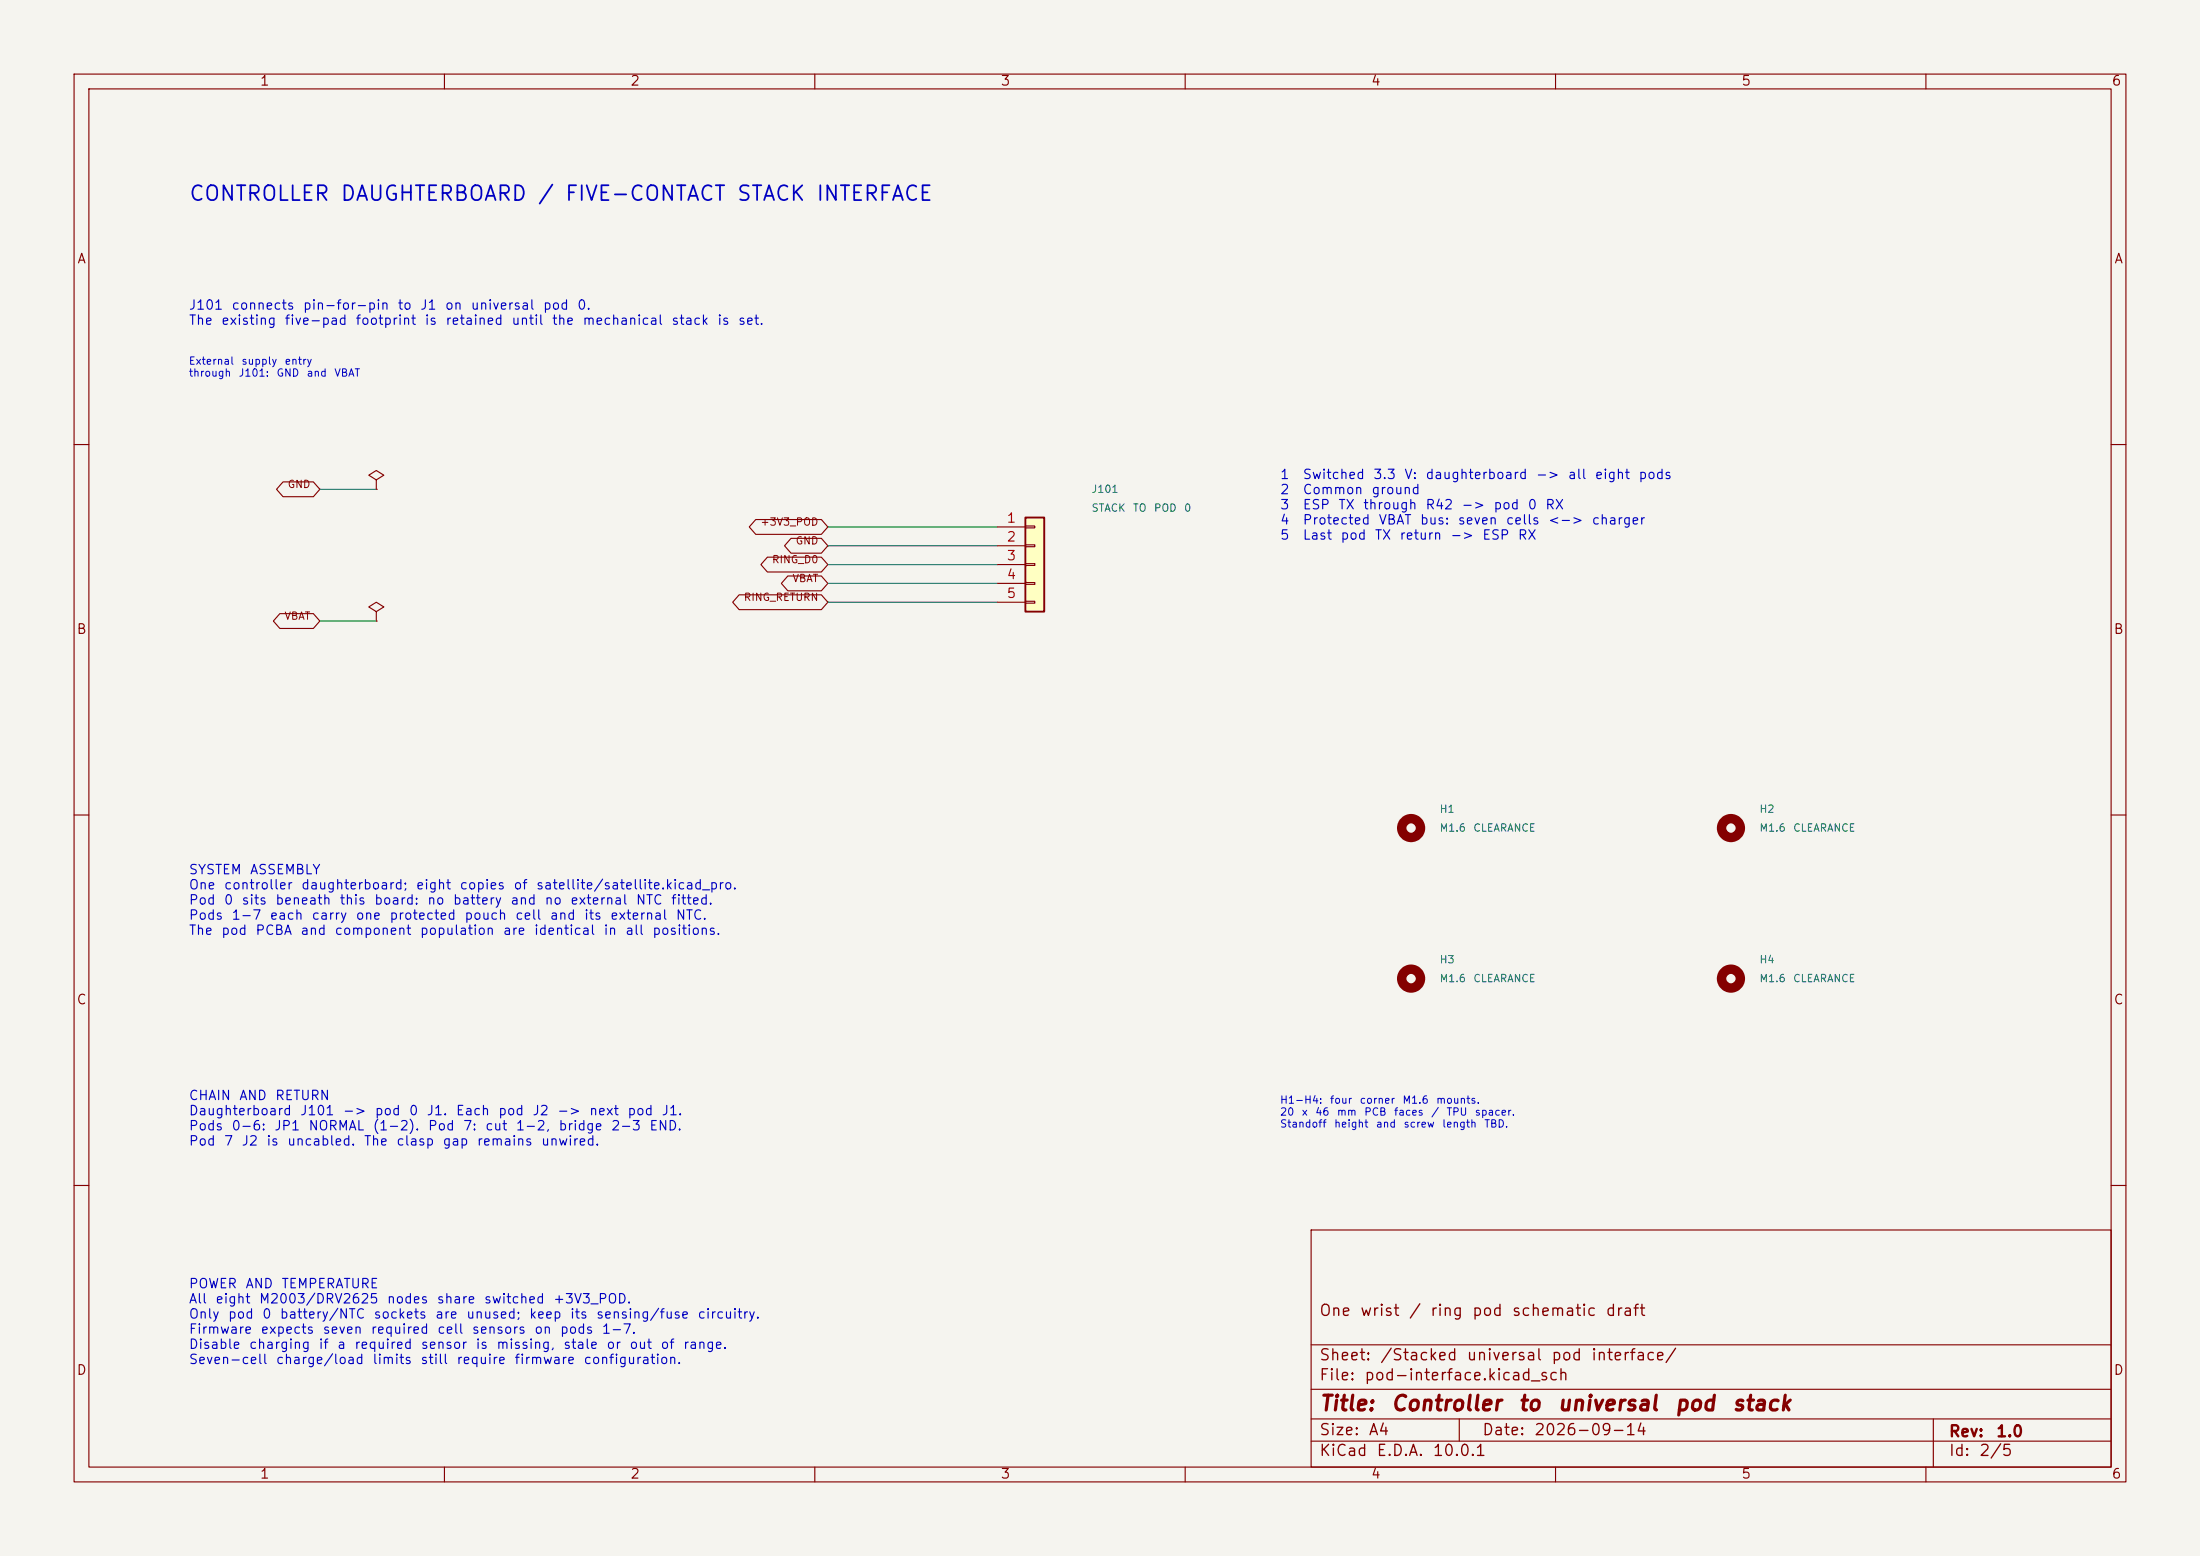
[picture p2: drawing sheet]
(kicad_sch
 (version 20260306)
 (generator "eeschema")
 (generator_version "10.0")
 (paper "A4")
 (title_block
  (title "Controller to universal pod stack")
  (date "2026-09-14")
  (rev "1.0")
  (comment 1 "One wrist / ring pod schematic draft"))
 (lib_symbols
  (symbol "Connector_Generic:Conn_01x05"
   (pin_names
    (offset 1.016) (hide yes)) (exclude_from_sim no) (in_bom yes) (on_board yes)
   (in_pos_files yes)
   (duplicate_pin_numbers_are_jumpers no)
   (property "Reference" "J" (at 0 7.62 0) (show_name no) (do_not_autoplace no) (effects (font (size 1.27 1.27))))
   (property "Value" "Conn_01x05" (at 0 -7.62 0) (show_name no) (do_not_autoplace no) (effects (font (size 1.27 1.27))))
   (property "Footprint" "" (at 0 0 0) (show_name no) (do_not_autoplace no) (hide yes) (effects (font (size 1.27 1.27))))
   (property "Datasheet" "" (at 0 0 0) (show_name no) (do_not_autoplace no) (hide yes) (effects (font (size 1.27 1.27))))
   (property "Description" "Generic connector, single row, 01x05, script generated (kicad-library-utils/schlib/autogen/connector/)" (at 0 0 0) (show_name no) (do_not_autoplace no) (hide yes) (effects (font (size 1.27 1.27))))
   (symbol "Conn_01x05_1_1"
    (rectangle (start -1.27 6.35) (end 1.27 -6.35) (stroke (width 0.254) (type default)) (fill (type background)))
    (rectangle (start -1.27 5.207) (end 0 4.953) (stroke (width 0.1524) (type default)) (fill (type none)))
    (rectangle (start -1.27 2.667) (end 0 2.413) (stroke (width 0.1524) (type default)) (fill (type none)))
    (rectangle (start -1.27 0.127) (end 0 -0.127) (stroke (width 0.1524) (type default)) (fill (type none)))
    (rectangle (start -1.27 -2.413) (end 0 -2.667) (stroke (width 0.1524) (type default)) (fill (type none)))
    (rectangle (start -1.27 -4.953) (end 0 -5.207) (stroke (width 0.1524) (type default)) (fill (type none)))
    (pin passive line (at -5.08 5.08 0) (length 3.81) (name "Pin_1" (effects (font (size 1.27 1.27)))) (number "1" (effects (font (size 1.27 1.27)))))
    (pin passive line (at -5.08 2.54 0) (length 3.81) (name "Pin_2" (effects (font (size 1.27 1.27)))) (number "2" (effects (font (size 1.27 1.27)))))
    (pin passive line (at -5.08 0 0) (length 3.81) (name "Pin_3" (effects (font (size 1.27 1.27)))) (number "3" (effects (font (size 1.27 1.27)))))
    (pin passive line (at -5.08 -2.54 0) (length 3.81) (name "Pin_4" (effects (font (size 1.27 1.27)))) (number "4" (effects (font (size 1.27 1.27)))))
    (pin passive line (at -5.08 -5.08 0) (length 3.81) (name "Pin_5" (effects (font (size 1.27 1.27)))) (number "5" (effects (font (size 1.27 1.27))))))
   (embedded_fonts no))
  (symbol "Mechanical:MountingHole"
   (pin_names
    (offset 1.016)) (exclude_from_sim no) (in_bom no) (on_board yes)
   (in_pos_files yes)
   (duplicate_pin_numbers_are_jumpers no)
   (property "Reference" "H" (at 0 5.08 0) (show_name no) (do_not_autoplace no) (effects (font (size 1.27 1.27))))
   (property "Value" "MountingHole" (at 0 3.175 0) (show_name no) (do_not_autoplace no) (effects (font (size 1.27 1.27))))
   (property "Footprint" "" (at 0 0 0) (show_name no) (do_not_autoplace no) (hide yes) (effects (font (size 1.27 1.27))))
   (property "Datasheet" "" (at 0 0 0) (show_name no) (do_not_autoplace no) (hide yes) (effects (font (size 1.27 1.27))))
   (property "Description" "Mounting Hole without connection" (at 0 0 0) (show_name no) (do_not_autoplace no) (hide yes) (effects (font (size 1.27 1.27))))
   (symbol "MountingHole_0_1"
    (circle (center 0 0) (radius 1.27) (stroke (width 1.27) (type default)) (fill (type none))))
   (embedded_fonts no))
  (symbol "power:PWR_FLAG"
   (power global)
   (pin_numbers (hide yes))
   (pin_names
    (offset 0) (hide yes)) (exclude_from_sim no) (in_bom yes) (on_board yes)
   (in_pos_files yes)
   (duplicate_pin_numbers_are_jumpers no)
   (property "Reference" "#FLG" (at 0 1.905 0) (show_name no) (do_not_autoplace no) (hide yes) (effects (font (size 1.27 1.27))))
   (property "Value" "PWR_FLAG" (at 0 3.81 0) (show_name no) (do_not_autoplace no) (effects (font (size 1.27 1.27))))
   (property "Footprint" "" (at 0 0 0) (show_name no) (do_not_autoplace no) (hide yes) (effects (font (size 1.27 1.27))))
   (property "Datasheet" "" (at 0 0 0) (show_name no) (do_not_autoplace no) (hide yes) (effects (font (size 1.27 1.27))))
   (property "Description" "Special symbol for telling ERC where power comes from" (at 0 0 0) (show_name no) (do_not_autoplace no) (hide yes) (effects (font (size 1.27 1.27))))
   (symbol "PWR_FLAG_0_0"
    (pin power_out line (at 0 0 90) (length 0) (name "" (effects (font (size 1.27 1.27)))) (number "1" (effects (font (size 1.27 1.27))))))
   (symbol "PWR_FLAG_0_1"
    (polyline (pts (xy 0 0) (xy 0 1.27) (xy -1.016 1.905) (xy 0 2.54) (xy 1.016 1.905) (xy 0 1.27)) (stroke (width 0) (type default)) (fill (type none))))
   (embedded_fonts no)))
 (text "H1-H4: four corner M1.6 mounts.\n20 x 46 mm PCB faces / TPU spacer.\nStandoff height and screw length TBD."
  (exclude_from_sim no)
  (at 172.72 148 0)
  (effects (font (size 1 1)) (justify left top)))
 (text "External supply entry\nthrough J101: GND and VBAT"
  (exclude_from_sim no)
  (at 25.4 48.26 0)
  (effects (font (size 1 1)) (justify left top)))
 (text "1  Switched 3.3 V: daughterboard -> all eight pods\n2  Common ground\n3  ESP TX through R42 -> pod 0 RX\n4  Protected VBAT bus: seven cells <-> charger\n5  Last pod TX return -> ESP RX"
  (exclude_from_sim no)
  (at 172.72 63.5 0)
  (effects (font (size 1.27 1.27)) (justify left top)))
 (text "CONTROLLER DAUGHTERBOARD / FIVE-CONTACT STACK INTERFACE"
  (exclude_from_sim no)
  (at 25.4 25.4 0)
  (effects (font (size 2 2)) (justify left top)))
 (text "CHAIN AND RETURN\nDaughterboard J101 -> pod 0 J1. Each pod J2 -> next pod J1.\nPods 0-6: JP1 NORMAL (1-2). Pod 7: cut 1-2, bridge 2-3 END.\nPod 7 J2 is uncabled. The clasp gap remains unwired."
  (exclude_from_sim no)
  (at 25.4 147.32 0)
  (effects (font (size 1.27 1.27)) (justify left top)))
 (text "SYSTEM ASSEMBLY\nOne controller daughterboard; eight copies of satellite/satellite.kicad_pro.\nPod 0 sits beneath this board: no battery and no external NTC fitted.\nPods 1-7 each carry one protected pouch cell and its external NTC.\nThe pod PCBA and component population are identical in all positions."
  (exclude_from_sim no)
  (at 25.4 116.84 0)
  (effects (font (size 1.27 1.27)) (justify left top)))
 (text "J101 connects pin-for-pin to J1 on universal pod 0.\nThe existing five-pad footprint is retained until the mechanical stack is set."
  (exclude_from_sim no)
  (at 25.4 40.64 0)
  (effects (font (size 1.27 1.27)) (justify left top)))
 (text "POWER AND TEMPERATURE\nAll eight M2003/DRV2625 nodes share switched +3V3_POD.\nOnly pod 0 battery/NTC sockets are unused; keep its sensing/fuse circuitry.\nFirmware expects seven required cell sensors on pods 1-7.\nDisable charging if a required sensor is missing, stale or out of range.\nSeven-cell charge/load limits still require firmware configuration."
  (exclude_from_sim no)
  (at 25.4 172.72 0)
  (effects (font (size 1.27 1.27)) (justify left top)))
 (wire
  (pts (xy 134.62 76.2) (xy 111.76 76.2))
  (stroke (width 0) (type default)))
 (wire
  (pts (xy 43.18 83.82) (xy 50.8 83.82))
  (stroke (width 0) (type default)))
 (wire
  (pts (xy 134.62 78.74) (xy 111.76 78.74))
  (stroke (width 0) (type default)))
 (wire
  (pts (xy 134.62 71.12) (xy 111.76 71.12))
  (stroke (width 0) (type default)))
 (wire
  (pts (xy 134.62 73.66) (xy 111.76 73.66))
  (stroke (width 0) (type default)))
 (wire
  (pts (xy 43.18 66.04) (xy 50.8 66.04))
  (stroke (width 0) (type default)))
 (wire
  (pts (xy 134.62 81.28) (xy 111.76 81.28))
  (stroke (width 0) (type default)))
 (global_label "GND"
  (shape bidirectional)
  (at 43.18 66.04 180)
  (effects (font (size 1 1)) (justify right bottom))
  (property "Intersheetrefs" "${INTERSHEET_REFS}" (at 43.18 66.04 0) (hide yes) (show_name no) (do_not_autoplace no) (effects (font (size 1.27 1.27)))))
 (global_label "RING_RETURN"
  (shape bidirectional)
  (at 111.76 81.28 180)
  (effects (font (size 1 1)) (justify right bottom))
  (property "Intersheetrefs" "${INTERSHEET_REFS}" (at 111.76 81.28 0) (hide yes) (show_name no) (do_not_autoplace no) (effects (font (size 1.27 1.27)))))
 (global_label "+3V3_POD"
  (shape bidirectional)
  (at 111.76 71.12 180)
  (effects (font (size 1 1)) (justify right bottom))
  (property "Intersheetrefs" "${INTERSHEET_REFS}" (at 111.76 71.12 0) (hide yes) (show_name no) (do_not_autoplace no) (effects (font (size 1.27 1.27)))))
 (global_label "GND"
  (shape bidirectional)
  (at 111.76 73.66 180)
  (effects (font (size 1 1)) (justify right bottom))
  (property "Intersheetrefs" "${INTERSHEET_REFS}" (at 111.76 73.66 0) (hide yes) (show_name no) (do_not_autoplace no) (effects (font (size 1.27 1.27)))))
 (global_label "VBAT"
  (shape bidirectional)
  (at 43.18 83.82 180)
  (effects (font (size 1 1)) (justify right bottom))
  (property "Intersheetrefs" "${INTERSHEET_REFS}" (at 43.18 83.82 0) (hide yes) (show_name no) (do_not_autoplace no) (effects (font (size 1.27 1.27)))))
 (global_label "RING_D0"
  (shape bidirectional)
  (at 111.76 76.2 180)
  (effects (font (size 1 1)) (justify right bottom))
  (property "Intersheetrefs" "${INTERSHEET_REFS}" (at 111.76 76.2 0) (hide yes) (show_name no) (do_not_autoplace no) (effects (font (size 1.27 1.27)))))
 (global_label "VBAT"
  (shape bidirectional)
  (at 111.76 78.74 180)
  (effects (font (size 1 1)) (justify right bottom))
  (property "Intersheetrefs" "${INTERSHEET_REFS}" (at 111.76 78.74 0) (hide yes) (show_name no) (do_not_autoplace no) (effects (font (size 1.27 1.27)))))
 (symbol
  (lib_id "Mechanical:MountingHole")
  (at 233.68 111.76 0)
  (unit 1)
  (body_style 1)
  (exclude_from_sim no)
  (in_bom no)
  (on_board yes)
  (in_pos_files no)
  (dnp no)
  (property "Reference" "H2" (at 237.49 109.22 0) (show_name no) (do_not_autoplace no) (effects (font (size 1 1)) (justify left)))
  (property "Value" "M1.6 CLEARANCE" (at 237.49 111.76 0) (show_name no) (do_not_autoplace no) (effects (font (size 1 1)) (justify left)))
  (property "Footprint" "HapticBracelet:Screw_Clearance_M1p6_1p8mm_Stack" (at 237.49 111.76 0) (hide yes) (show_name no) (do_not_autoplace no) (effects (font (size 1 1))))
  (property "Datasheet" "" (at 237.49 111.76 0) (hide yes) (show_name no) (do_not_autoplace no) (effects (font (size 1 1))))
  (property "Description" "" (at 237.49 111.76 0) (show_name no) (do_not_autoplace no) (effects (font (size 1.27 1.27))))
  (property "BOM Comments" "M1.6 screw clearance; align to lower-board standoff." (at 237.49 111.76 0) (hide yes) (show_name no) (do_not_autoplace no) (effects (font (size 1 1)))))
 (symbol
  (lib_id "Mechanical:MountingHole")
  (at 190.5 132.08 0)
  (unit 1)
  (body_style 1)
  (exclude_from_sim no)
  (in_bom no)
  (on_board yes)
  (in_pos_files no)
  (dnp no)
  (property "Reference" "H3" (at 194.31 129.54 0) (show_name no) (do_not_autoplace no) (effects (font (size 1 1)) (justify left)))
  (property "Value" "M1.6 CLEARANCE" (at 194.31 132.08 0) (show_name no) (do_not_autoplace no) (effects (font (size 1 1)) (justify left)))
  (property "Footprint" "HapticBracelet:Screw_Clearance_M1p6_1p8mm_Stack" (at 194.31 132.08 0) (hide yes) (show_name no) (do_not_autoplace no) (effects (font (size 1 1))))
  (property "Datasheet" "" (at 194.31 132.08 0) (hide yes) (show_name no) (do_not_autoplace no) (effects (font (size 1 1))))
  (property "Description" "" (at 194.31 132.08 0) (show_name no) (do_not_autoplace no) (effects (font (size 1.27 1.27))))
  (property "BOM Comments" "M1.6 screw clearance; align to lower-board standoff." (at 194.31 132.08 0) (hide yes) (show_name no) (do_not_autoplace no) (effects (font (size 1 1)))))
 (symbol
  (lib_id "power:PWR_FLAG")
  (at 50.8 66.04 0)
  (unit 1)
  (body_style 1)
  (exclude_from_sim no)
  (in_bom no)
  (on_board yes)
  (in_pos_files yes)
  (dnp no)
  (property "Reference" "#FLG4002" (at 58.42 60.96 0) (hide yes) (show_name no) (do_not_autoplace no) (effects (font (size 1 1)) (justify left)))
  (property "Value" "PWR_FLAG" (at 58.42 63.5 0) (hide yes) (show_name no) (do_not_autoplace no) (effects (font (size 1 1)) (justify left)))
  (property "Footprint" "" (at 58.42 60.96 0) (hide yes) (show_name no) (do_not_autoplace no) (effects (font (size 1 1))))
  (property "Datasheet" "" (at 58.42 60.96 0) (hide yes) (show_name no) (do_not_autoplace no) (effects (font (size 1 1))))
  (property "Description" "" (at 50.8 66.04 0) (show_name no) (do_not_autoplace no) (effects (font (size 1.27 1.27))))
  (pin "1"))
 (symbol
  (lib_id "Connector_Generic:Conn_01x05")
  (at 139.7 76.2 0)
  (unit 1)
  (body_style 1)
  (exclude_from_sim no)
  (in_bom yes)
  (on_board yes)
  (in_pos_files yes)
  (dnp no)
  (property "Reference" "J101" (at 147.32 66.04 0) (show_name no) (do_not_autoplace no) (effects (font (size 1 1)) (justify left)))
  (property "Value" "STACK TO POD 0" (at 147.32 68.58 0) (show_name no) (do_not_autoplace no) (effects (font (size 1 1)) (justify left)))
  (property "Footprint" "HapticBracelet:WirePads_5_P2mm" (at 114.3 213.36 0) (hide yes) (show_name no) (do_not_autoplace no) (effects (font (size 1 1))))
  (property "Datasheet" "" (at 114.3 213.36 0) (hide yes) (show_name no) (do_not_autoplace no) (effects (font (size 1 1))))
  (property "Description" "" (at 106.68 223.52 0) (show_name no) (do_not_autoplace no) (effects (font (size 1.27 1.27))))
  (property "BOM Comments" "Five electrical contacts to universal pod 0 J1, pin-for-pin. Existing wire pads retained; stacking connector mechanics pending." (at 114.3 213.36 0) (hide yes) (show_name no) (do_not_autoplace no) (effects (font (size 1 1))))
  (pin "1")
  (pin "2")
  (pin "3")
  (pin "4")
  (pin "5"))
 (symbol
  (lib_id "Mechanical:MountingHole")
  (at 190.5 111.76 0)
  (unit 1)
  (body_style 1)
  (exclude_from_sim no)
  (in_bom no)
  (on_board yes)
  (in_pos_files no)
  (dnp no)
  (property "Reference" "H1" (at 194.31 109.22 0) (show_name no) (do_not_autoplace no) (effects (font (size 1 1)) (justify left)))
  (property "Value" "M1.6 CLEARANCE" (at 194.31 111.76 0) (show_name no) (do_not_autoplace no) (effects (font (size 1 1)) (justify left)))
  (property "Footprint" "HapticBracelet:Screw_Clearance_M1p6_1p8mm_Stack" (at 194.31 111.76 0) (hide yes) (show_name no) (do_not_autoplace no) (effects (font (size 1 1))))
  (property "Datasheet" "" (at 194.31 111.76 0) (hide yes) (show_name no) (do_not_autoplace no) (effects (font (size 1 1))))
  (property "Description" "" (at 194.31 111.76 0) (show_name no) (do_not_autoplace no) (effects (font (size 1.27 1.27))))
  (property "BOM Comments" "M1.6 screw clearance; align to lower-board standoff." (at 194.31 111.76 0) (hide yes) (show_name no) (do_not_autoplace no) (effects (font (size 1 1)))))
 (symbol
  (lib_id "power:PWR_FLAG")
  (at 50.8 83.82 0)
  (unit 1)
  (body_style 1)
  (exclude_from_sim no)
  (in_bom no)
  (on_board yes)
  (in_pos_files yes)
  (dnp no)
  (property "Reference" "#FLG4003" (at 58.42 78.74 0) (hide yes) (show_name no) (do_not_autoplace no) (effects (font (size 1 1)) (justify left)))
  (property "Value" "PWR_FLAG" (at 58.42 81.28 0) (hide yes) (show_name no) (do_not_autoplace no) (effects (font (size 1 1)) (justify left)))
  (property "Footprint" "" (at 58.42 78.74 0) (hide yes) (show_name no) (do_not_autoplace no) (effects (font (size 1 1))))
  (property "Datasheet" "" (at 58.42 78.74 0) (hide yes) (show_name no) (do_not_autoplace no) (effects (font (size 1 1))))
  (property "Description" "" (at 50.8 83.82 0) (show_name no) (do_not_autoplace no) (effects (font (size 1.27 1.27))))
  (pin "1"))
 (symbol
  (lib_id "Mechanical:MountingHole")
  (at 233.68 132.08 0)
  (unit 1)
  (body_style 1)
  (exclude_from_sim no)
  (in_bom no)
  (on_board yes)
  (in_pos_files no)
  (dnp no)
  (property "Reference" "H4" (at 237.49 129.54 0) (show_name no) (do_not_autoplace no) (effects (font (size 1 1)) (justify left)))
  (property "Value" "M1.6 CLEARANCE" (at 237.49 132.08 0) (show_name no) (do_not_autoplace no) (effects (font (size 1 1)) (justify left)))
  (property "Footprint" "HapticBracelet:Screw_Clearance_M1p6_1p8mm_Stack" (at 237.49 132.08 0) (hide yes) (show_name no) (do_not_autoplace no) (effects (font (size 1 1))))
  (property "Datasheet" "" (at 237.49 132.08 0) (hide yes) (show_name no) (do_not_autoplace no) (effects (font (size 1 1))))
  (property "Description" "" (at 237.49 132.08 0) (show_name no) (do_not_autoplace no) (effects (font (size 1.27 1.27))))
  (property "BOM Comments" "M1.6 screw clearance; align to lower-board standoff." (at 237.49 132.08 0) (hide yes) (show_name no) (do_not_autoplace no) (effects (font (size 1 1))))))
